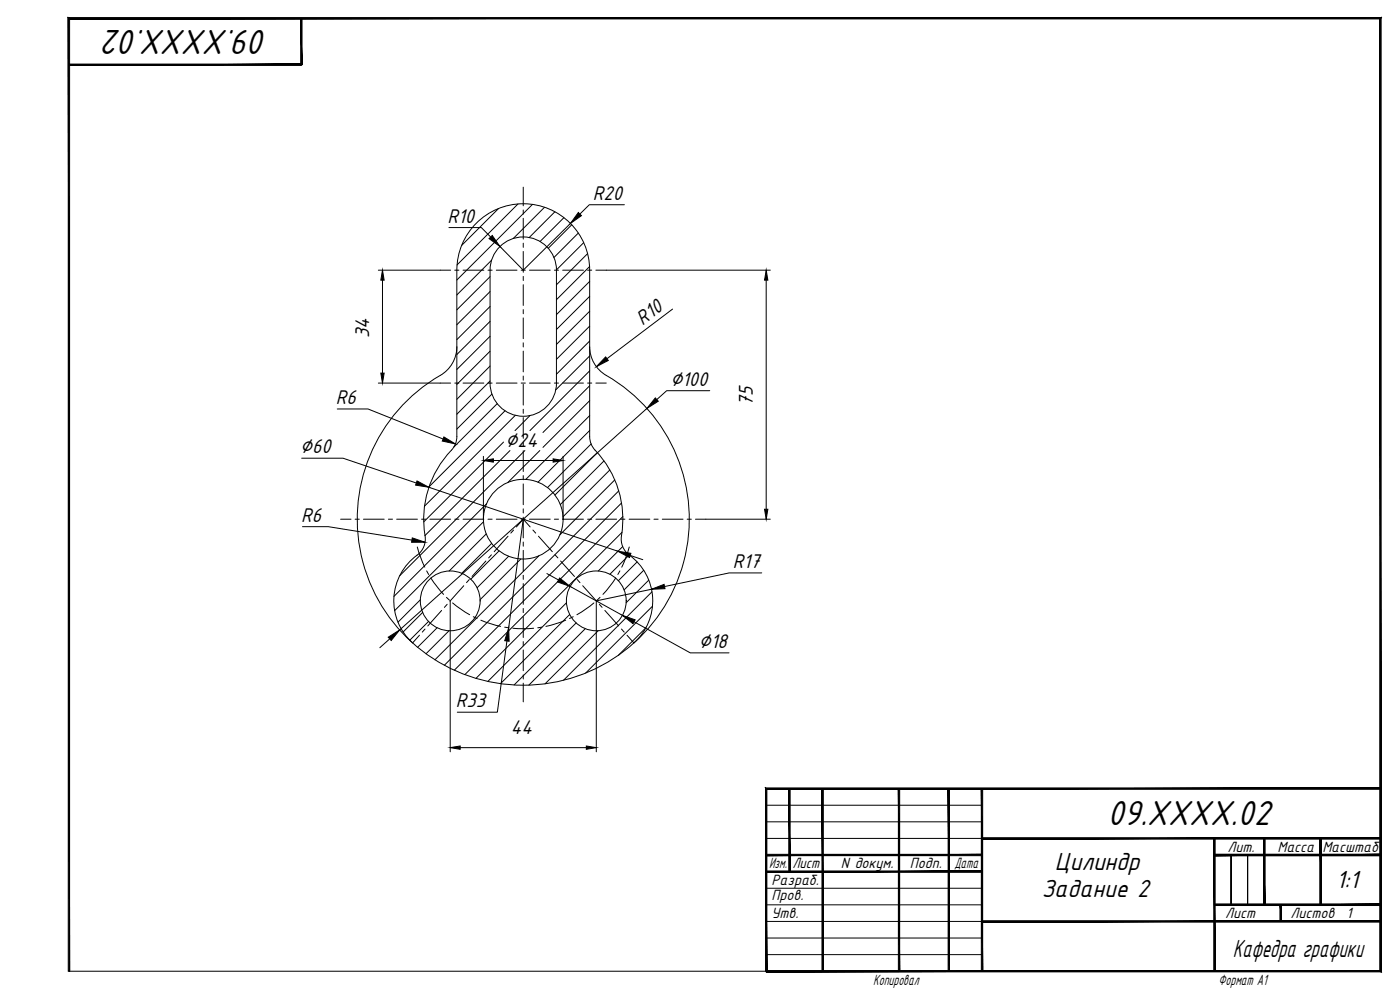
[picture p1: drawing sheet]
<svg xmlns="http://www.w3.org/2000/svg" width="841mm" height="594mm" viewBox="0 0 841 594" stroke-linecap="round" stroke-linejoin="round" font-family="sans-serif">
<!-- layer: 0 -->
<g fill="#000" stroke="#000" stroke-width=".6">
<path d="M181 11v28v-28zM181 11v28z"/>
<path d="M41 38v1l140-1zM41 39l140-1v1z"/>
<path d="M570 474v109v-109zM570 474v109z"/>
<path d="M460 513v1l130-1zM460 514l130-1v1z"/>
<path d="M590 503v1l239-1zM590 504l239-1v1z"/>
<path d="M730 513v1l99-1zM730 514l99-1v1z"/>
<path d="M730 513v1l99-1zM730 514l99-1v1z"/>
<path d="M729 504l1 79v-79zM729 504l1 79h-1z"/>
<path d="M759 504l1 40v-40zM759 504l1 40h-1z"/>
<path d="M759 504l1 40v-40zM759 504l1 40h-1z"/>
<path d="M793 504l1 40v-40zM793 504l1 40h-1z"/>
<path d="M793 504l1 40v-40zM793 504l1 40h-1z"/>
<path d="M460 523v1l130-1zM460 524l130-1v1z"/>
<path d="M474 474v50h1zM474 474h1v50z"/>
<path d="M590 553v1l239-1zM590 554l239-1v1z"/>
<path d="M730 543v1l99-1zM730 544l99-1v1z"/>
<path d="M730 543v1l99-1zM730 544l99-1v1z"/>
<path d="M769 544l1 9v-9zM769 544l1 9h-1z"/>
<path d="M769 544l1 9v-9zM769 544l1 9h-1z"/>
<path d="M41 11v572h1zM41 11h1v572zM41 11h1h788zM42 11h788h-1zM830 11h-1l1 573zM829 11l1 573-1-1zM460 584h370l-1-1zM460 583h369l-369 1z"/>
<path d="M460 473v110h1zM460 473l1 1v109zM460 473l1 1 368-1zM461 474l368-1v1z"/>
<path d="M494 474v109h1zM494 474h1v109z"/>
<path d="M540 474v109zM540 474v109z"/>
<path d="M590 474v109zM590 474v109z"/>
</g>
<g fill="none" stroke="#000" stroke-width=".6">
<path d="M299 125l-22 22M311 123l-36 36M320 123l-46 45M327 125l-19 18M333 127l-15 16M339 131l-15 14M343 135l-14 14M295 156l-21 21M347 140l-14 15M351 146l-17 16M353 152l-19 19M294 166l-20 20"/>
<path d="M294 175l-20 20M354 160l-20 20M354 169l-20 20M354 178l-20 20M294 184l-20 20M294 193l-20 20M354 187l-20 20M354 196l-20 20M294 202l-20 20M294 211l-20 20M294 220l-20 20M354 205l-20 20"/>
<path d="M354 214l-20 20M294 229l-20 20M296 237l-22 21M354 223l-36 36M354 232l-28 28M299 242l-26 27M303 247l-45 45M310 249l-55 55M318 250l-9 9M354 241l-28 28M354 250l-38 38M354 259l-31 31"/>
<path d="M302 266l-47 48M306 271l-51 51M315 271l-75 75M324 271l-19 19M355 267l-26 26M359 272l-26 25M363 277l-26 26M366 282l-28 28M369 288l-33 33M372 295l-105 105M290 313l-53 54M292 303l-55 55"/>
<path d="M373 302l-100 101M374 320l-88 87M374 310l-95 95M292 321l-22 22M295 326l-18 18M300 331l-17 17M306 334l-19 19M313 336l-25 24M324 334l-63 62M374 328l-15 15M378 333l-12 12M383 338l-12 11"/>
<path d="M387 343l-12 11M390 348l-14 14M392 355l-53 54M253 360l-14 14M254 368l-12 12M257 373l-11 12M263 377l-12 12M270 379l-14 14M340 362l-47 47M342 369l-41 42M346 374l-37 37M352 378l-34 34"/>
<path d="M359 379l-32 32M388 377l-17 17M392 364l-40 40M460 484h130M460 494h130M460 504h130M460 534h130M460 544h130M460 553h130M740 544v-30v30M749 544v-30v30M460 563h130"/>
<path d="M460 573h130M41 583h419"/>
</g>
<g fill="none" stroke="#000" stroke-width=".6">
<path d="M274 208a20 20 0 0 1-10 18M354 208a20 20 0 0 0 10 18M264 225a100 100 0 0 0-26 151 100 100 0 0 0 153 0 100 100 0 0 0-27-151M294 230v-68a20 20 0 0 1 20-20 20 20 0 0 1 20 20v68M294 230a20 20 0 0 0 20 20 20 20 0 0 0 20-20M248 386a34 34 0 0 1 4-54 13 13 0 0 0 3-13 62 62 0 0 1 18-51l1-3v-3v-100a40 40 0 0 1 40-40 40 40 0 0 1 40 40l1 103a18 18 0 0 0 6 9 61 61 0 0 1 12 50 14 14 0 0 0 8 12 34 34 0 0 1 0 50"/>
<circle cx="314" cy="312" r="24"/>
<circle cx="270" cy="361" r="18"/>
<circle cx="358" cy="361" r="18"/>
</g>
<g fill="none" stroke="#000" stroke-width=".6">
<path d="M314 112v12M314 126v3M314 131v13M314 146v3M314 151v13M264 162h7M273 162h3M278 162h13M293 162h3M298 162h13M313 162h3M314 166v3"/>
<path d="M314 171v12M318 162h13M333 162h3M338 162h12M353 162h2M358 162h6M314 186v2M314 191v12M314 206v2M314 211v12M264 230h7M273 230h3"/>
<path d="M278 230h13M293 230h3M298 230h13M313 230h3M314 226v2M314 231v12M318 230h13M333 230h3M338 230h12M353 230h2M358 230h6M314 246v2"/>
<path d="M314 251v12M314 266v2M314 271v12M314 286v2M314 291v12M205 312h6M213 312h3M218 312h13M233 312h3M238 312h13M253 312h3M258 312h13"/>
<path d="M273 312h3M278 312h13M293 312h3M298 312h13M309 318l-2 2M310 317l4-5 4 5M313 312h3M314 306v2M314 311v12M318 312h13M320 318l2 2M333 312h3"/>
<path d="M338 312h12M353 312h2M358 312h12M373 312h2M378 312h12M393 312h2M398 312h12M413 312h2M418 312h6M251 329l4 12M292 337l-8 9M295 333l-1 2"/>
<path d="M305 322l-8 9M314 326v2M314 331v12M323 322l9 9M333 333l2 2M337 337l8 9M378 329l-4 12M256 343l2 2M259 347l7 10M268 359l2 2M279 352l-9 9M282 348l-2 2"/>
<path d="M314 346v2M314 351v12M347 348l1 2M350 352l8 9M360 359l-1 2M370 347l-8 10M372 343l-1 2M255 378l-1 2M265 367l-8 9M269 363l-2 2M272 362l10 7M284 370l3 2"/>
<path d="M289 373l12 3M303 377h3M308 377h13M314 365v3M314 370v13M326 377h-3M340 373l-12 3M344 370l-2 2M357 362l-10 7M360 363l2 2M363 367l9 9M373 378l2 2"/>
<path d="M252 382l-4 4M314 385v3M314 390v13M377 382l4 4M314 405v3M314 410v12"/>
</g>
<g fill="none" stroke="#000" stroke-width=".6">
<path d="M270 137h19l6 5M343 134l-29 28-14-14M375 123h-21l-6 6M227 162h37M230 168v56M364 162h99M460 168v138M404 186l-39 29M227 230h37M426 235h-25l-6 5M203 246h18l45 18M389 245l-149 133"/>
<path d="M181 275h25l44 15M290 274v38M296 277h36M338 274v38M258 293l113 38M182 316h15l50 8M314 312l-8 65M424 312h39M379 334l7 2M329 345l7 3M343 352l31 18M391 354l-33 7v91"/>
<path d="M458 344h-20l-39 8M270 361v91M381 373l34 19h23M234 384l-6 5M305 385l-6 43h-24M276 449h76"/>
</g>
<g fill="#000" stroke="#000" stroke-width=".6">
<path d="M347 128l2 2-6 4zM294 143l2-2 4 7zM230 162l1 6h-2zM460 162l1 6h-2zM364 214l1 3-7 3zM229 224h2l-1 6zM394 239l1 2-6 4zM267 262l7 5-8-2zM290 277l6-1v2zM332 276l6 1-6 1zM251 289l7 4-8-2zM459 306h2l-1 6z"/>
<path d="M248 323l7 3h-8zM371 331l8 1-1 3zM336 347l7 5-8-2zM391 354l8-3v3zM374 370l8 2-2 3zM233 383l7-5-5 7zM306 377v8h-3zM270 449l6-1v2zM352 448l6 1-6 1z"/>
</g>
<g font-size="23.2">
<text x="161" y="18" transform="rotate(-180 161 18)">09.XXXX.02</text>
<text x="665" y="495">09.XXXX.02</text>
</g>
<g font-size="16.6">
<text x="634" y="523">Цилиндр</text>
<text x="803" y="534">1:1</text>
<text x="626" y="539">Задание 2</text>
<text x="741" y="575">Кафедра графики</text>
</g>
<g font-size="13.2">
<text x="356" y="120">R20</text>
<text x="269" y="134">R10</text>
<text x="386" y="196" transform="rotate(-37 386 196)">R10</text>
<text x="222" y="203" transform="rotate(-90 222 203)">34</text>
<text x="403" y="232">∅100</text>
<text x="202" y="243">R6</text>
<text x="452" y="244" transform="rotate(-90 452 244)">75</text>
<text x="304" y="269">∅24</text>
<text x="180" y="272">∅60</text>
<text x="181" y="313">R6</text>
<text x="440" y="341">R17</text>
<text x="420" y="389">∅18</text>
<text x="274" y="425">R33</text>
<text x="307" y="441">44</text>
</g>
<g font-size="9.9">
<text x="737" y="512">Лит.</text>
<text x="767" y="512">Масса</text>
<text x="794" y="512">Масштаб</text>
<text x="462" y="522">Изм.</text>
<text x="476" y="522">Лист</text>
<text x="505" y="522">N докум.</text>
<text x="547" y="522">Подп.</text>
<text x="573" y="522">Дата</text>
<text x="464" y="532">Разраб.</text>
<text x="464" y="541">Пров.</text>
<text x="464" y="552">Утв.</text>
<text x="736" y="552">Лист</text>
<text x="775" y="552">Листов</text>
<text x="809" y="552">1</text>
<text x="525" y="591">Копировал</text>
<text x="732" y="591">Формат А1</text>
</g>
</svg>
